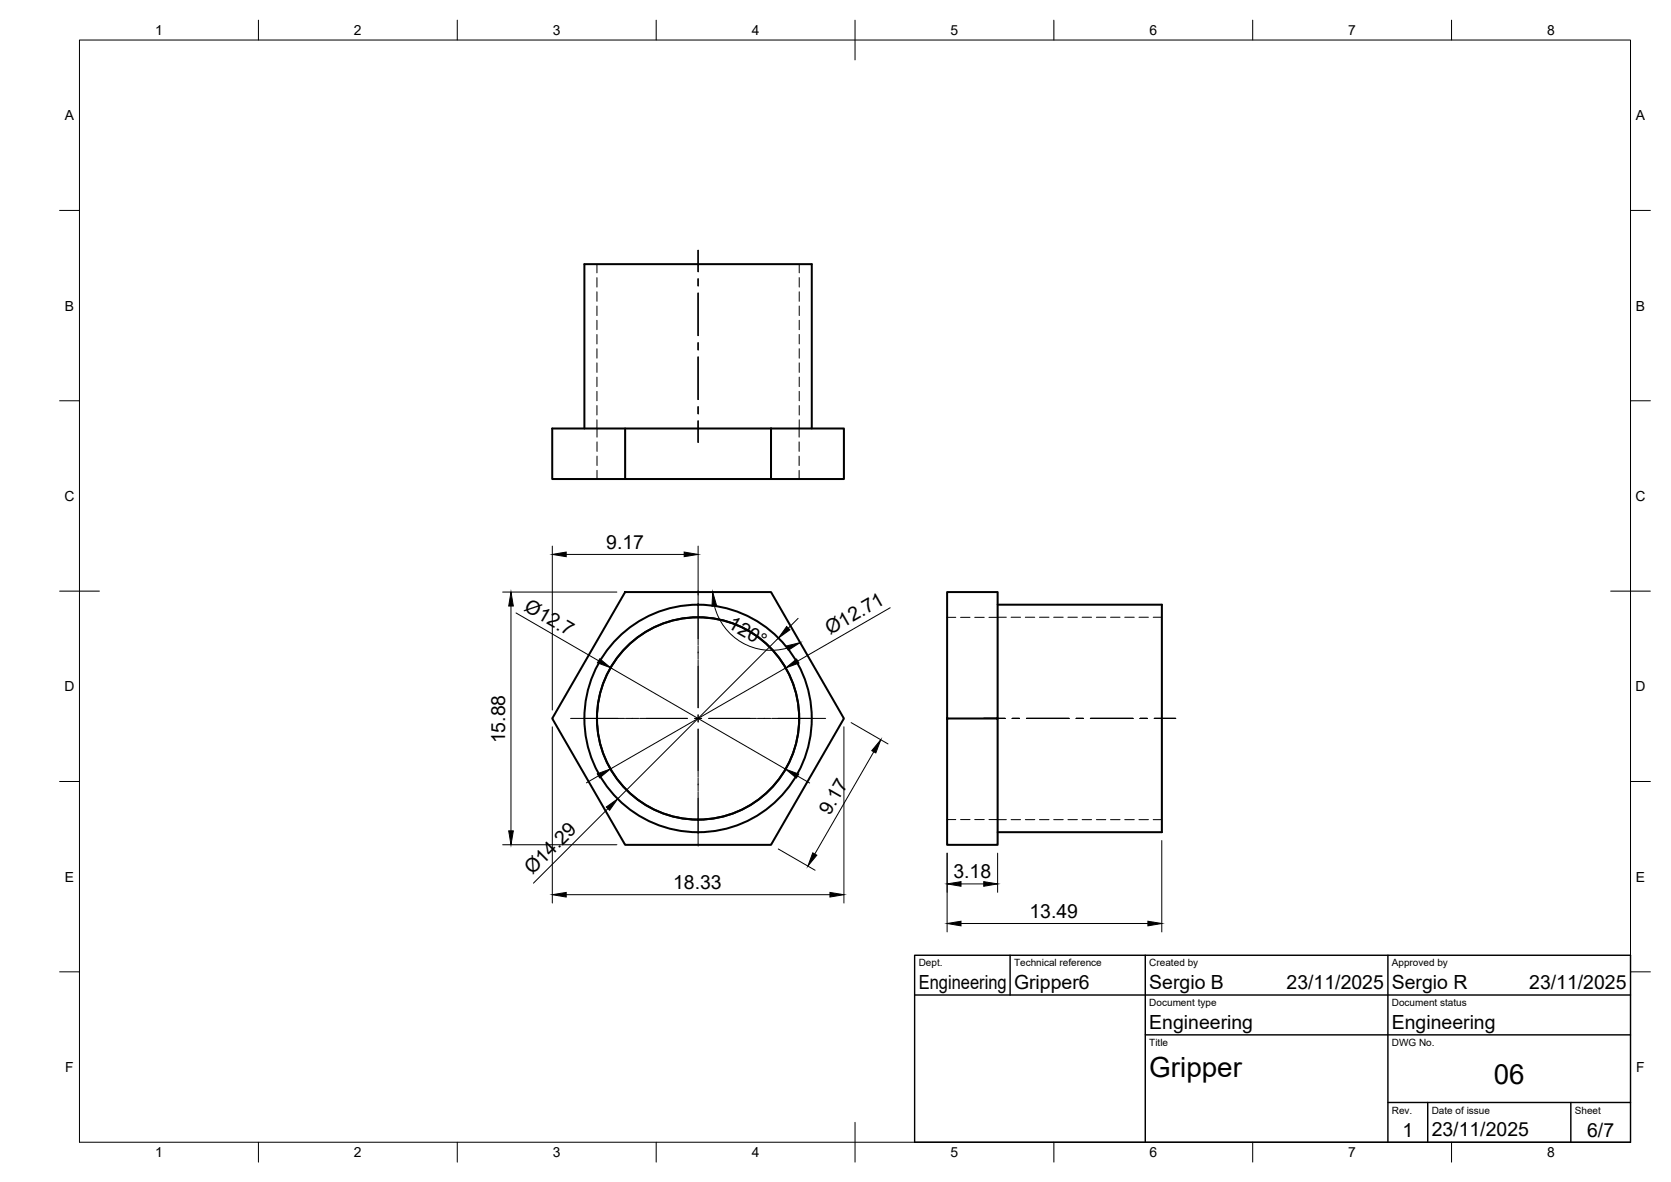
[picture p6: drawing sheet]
<svg xmlns="http://www.w3.org/2000/svg" width="420mm" height="297mm" viewBox="0 0 420 297" stroke-linecap="round" stroke-linejoin="round" font-family="sans-serif">
<!-- layer: Visible -->
<g fill="none" stroke="#000" stroke-width=".51">
<path d="M146.9 107.7v-41.3h57.2v41.3M157.2 107.7v12.7h36.7M193.9 107.7v12.7h18.3v-12.7h-73.3v12.7h18.3M157.2 148.8h36.7l18.3 31.8-18.3 31.7h-36.7l-18.3-31.7zM250.8 152h41.3v57.1h-41.3M238.1 180.6v-31.8h12.7v63.5h-12.7v-31.7h12.7"/>
<circle cx="175.5" cy="180.6" r="28.6"/>
<circle cx="175.5" cy="180.5" r="25.4"/>
</g>
<!-- layer: Hidden -->
<g fill="none" stroke="#000" stroke-width=".25">
<path d="M150.1 66.4v2.2M150.1 69.8v2.3M150.1 73.3v2.4M150.1 76.9v2.4M201 66.4v2.2M201 69.8v2.3M201 73.3v2.4M201 76.9v2.4M150.1 80.5v2.4M150.1 84.1v2.3M150.1 87.6v2.4M150.1 91.2v2.4"/>
<path d="M150.1 94.8v2.4M150.1 98.3v2.4M201 80.5v2.4M201 84.1v2.3M201 87.6v2.4M201 91.2v2.4M201 94.8v2.4M201 98.3v2.4M150.1 101.9v2.4M150.1 105.5v4.4M150.1 111v2.4M150.1 114.6v2.4"/>
<path d="M150.1 118.2v2.2M200.9 111v2.4M200.9 114.6v2.4M200.9 118.2v2.2M201 101.9v2.4M201 105.5l-.1 4.4M238.1 155.1h2.2M241.5 155.1h2.4M245.1 155.1h2.4M253 155.1h-4.3M254.2 155.1h2.4M257.8 155.1h2.4"/>
<path d="M261.4 155.1h2.4M264.9 155.1h2.4M268.5 155.1h2.4M272.1 155.1h2.4M275.7 155.1h2.3M279.2 155.1h2.4M282.8 155.1h2.4M286.4 155.1h2.4M290 155.1h2.1M238.1 206h2.2M241.5 206h2.4M245.1 206h2.4"/>
<path d="M248.7 206h2.1M250.8 206h2.2M254.2 206h2.4M257.8 206h2.4M261.4 206h2.4M264.9 206h2.4M268.5 206h2.4M272.1 206h2.4M275.7 206h2.3M279.2 206h2.4M282.8 206h2.4M286.4 206h2.4"/>
<path d="M290 206h2.1"/>
</g>
<!-- layer: BORDER -->
<g fill="none" stroke="#000" stroke-width=".25">
<path d="M20 10.1h390v276.9h-390zM65 5.1v5M115 5.1v5M165 5.1v5M215 5.1v10M265 5.1v5M315 5.1v5M365 5.1v5M15 52.9h5M410 52.9h5M15 100.7h5M410 100.7h5"/>
<path d="M15 148.6h10M405 148.6h10M15 196.4h5M410 196.4h5M15 244.2h5M410 244.2h5M65 287v5M115 287v5M165 287v5M215 282.1v9.9M265 287v5M315 287v5"/>
<path d="M365 287v5"/>
</g>
<!-- layer: TITLEBLOCK -->
<path d="M230 240.1h180v46.9h-180zM230 250h180M254 240.1v9.9M288 240.1v46.9M349 240.1v46.9M288 260.1h122M349 277.1h61M359 277.1v9.9M395 277.1v9.9" fill="none" stroke="#000" stroke-width=".36"/>
<!-- layer: Smart Centers -->
<g fill="none" stroke="#000" stroke-width=".25">
<path d="M175.5 62.9v5.4M175.5 70.1v1.7M175.5 73.6v10.8M175.5 86.1v1.8M175.5 89.7v10.7M175.5 102.2v1.8M175.5 105.8v5.4M175.5 148.5v13.6M175.5 162.3v3.3M175.5 165.8v12.1M175.5 179.6v1.8M143.5 180.5h13.6"/>
<path d="M157.3 180.5h3.3M160.8 180.5h12M174.6 180.5h1.8M175.5 183.2v12M175.5 195.5v3.3M175.5 199v13.6M178.2 180.5h12M190.4 180.5h3.4M194 180.5h13.6M247.4 180.5h5.3M254.5 180.5h1.8M258.1 180.5h10.7"/>
<path d="M270.6 180.5h1.8M274.2 180.5h10.7M286.7 180.5h1.8M290.2 180.5h5.4"/>
</g>
<!-- layer: FD_Dimensions -->
<g fill="none" stroke="#000" stroke-width=".25">
<path d="M138.9 137.2v41.2M142.4 139.3h29.6M175.5 137.2v12.3M126.4 148.8h28.7M128.5 152.3v56.5M129.8 154l20.7 12.1M179.6 152.2a14.7 14.7 0 0 0 18.4 10.6M200.7 155.4l-2.5 2.5M223.8 152.7l-23.2 13.4M153.5 167.8l44 25.5M195.7 160.3l-40.4 40.5M197.6 167.9l-44.1 25.3"/>
<path d="M138.9 182.7v44.2M150.5 195l-3.1 1.7M200.5 195l3.1 1.8M212.2 182.7v44.2M214 181.6l9.3 5.4M219.7 188.9l-14.8 25.7M126.4 212.3h28.7M152.8 203.2l-18.7 18.7M195.7 213.3l9.3 5.4M238.1 214.4v19.8M250.8 214.4v9.8M292.1 211.2v23"/>
<path d="M142.4 224.8h66.3M241.6 232.1h47M241.6 222.1h5.8"/>
</g>
<g fill="#000" stroke="#000" stroke-width=".25">
<path d="M138.9 139.3l3.5-.6v1.2zM172 138.7l3.5 .6-3.5 .6zM128.5 148.8l.6 3.5h-1.2zM179.2 148.8l1 3.4-1.2 .1zM197.8 157.4l.8 .9-2.9 2zM150.8 165.6l2.7 2.2-3.3-1.2zM197.7 162.3l3.5-.8-3 1.9zM197.6 167.9l2.7-2.3 .6 1zM150.2 194.5l3.3-1.3-2.7 2.3zM197.5 193.3l3.3 1.2-.5 1zM221.5 185.9l-1.3 3.3-1-.6zM127.9 208.8h1.2l-.6 3.5z"/>
<path d="M152.4 202.8l2.9-2-2 2.8zM204.4 214.3l1 .6-2.3 2.7zM138.9 224.8l3.5-.5v1.1zM208.7 224.3l3.5 .5-3.5 .6zM238.1 232.1l3.5-.6v1.2zM238.1 222.1l3.5-.5v1.1zM247.4 221.6l3.4 .5-3.4 .6zM288.6 231.5l3.5 .6-3.5 .6z"/>
</g>
<g font-size="7">
<text x="289" y="270.6">Gripper</text>
<text x="375.6" y="272.3">06</text>
</g>
<g font-size="4.9">
<text x="152.4" y="137.9">9.17</text>
<text x="131.6" y="153.3" transform="rotate(30 131.6 153.3)">Ø12.7</text>
<text x="182.8" y="157.7" transform="rotate(30 182.8 157.7)">120°</text>
<text x="208.7" y="159.6" transform="rotate(-30 208.7 159.6)">Ø12.71</text>
<text x="127" y="186.8" transform="rotate(-90 127 186.8)">15.88</text>
<text x="208.7" y="205.2" transform="rotate(-60 208.7 205.2)">9.17</text>
<text x="133.9" y="220" transform="rotate(-45 133.9 220)">Ø14.29</text>
<text x="239.7" y="220.7">3.18</text>
<text x="169.2" y="223.4">18.33</text>
<text x="258.8" y="230.6">13.49</text>
<text x="231" y="248.5">Engineering</text>
<text x="255" y="248.5">Gripper6</text>
<text x="289" y="248.5">Sergio B</text>
<text x="323.5" y="248.5">23/11/2025</text>
<text x="350" y="248.5">Sergio R</text>
<text x="384.5" y="248.5">23/11/2025</text>
<text x="289" y="258.6">Engineering</text>
<text x="350" y="258.6">Engineering</text>
<text x="352.6" y="285.7">1</text>
<text x="360" y="285.5">23/11/2025</text>
<text x="399.1" y="285.7">6/7</text>
</g>
<g font-size="3.5">
<text x="39" y="8.8">1</text>
<text x="89" y="8.8">2</text>
<text x="139" y="8.8">3</text>
<text x="189" y="8.8">4</text>
<text x="239" y="8.8">5</text>
<text x="289" y="8.8">6</text>
<text x="339" y="8.8">7</text>
<text x="389" y="8.8">8</text>
<text x="16.3" y="30.2">A</text>
<text x="411.3" y="30.2">A</text>
<text x="16.3" y="78">B</text>
<text x="411.3" y="78">B</text>
<text x="16.2" y="125.9">C</text>
<text x="411.2" y="125.9">C</text>
<text x="16.2" y="173.7">D</text>
<text x="411.2" y="173.7">D</text>
<text x="16.3" y="221.6">E</text>
<text x="411.3" y="221.6">E</text>
<text x="16.4" y="269.4">F</text>
<text x="411.4" y="269.4">F</text>
<text x="39" y="290.8">1</text>
<text x="89" y="290.8">2</text>
<text x="139" y="290.8">3</text>
<text x="189" y="290.8">4</text>
<text x="239" y="290.8">5</text>
<text x="289" y="290.8">6</text>
<text x="339" y="290.8">7</text>
<text x="389" y="290.8">8</text>
</g>
<g font-size="2.5">
<text x="231" y="242.9">Dept.</text>
<text x="255" y="242.9">Technical reference</text>
<text x="289" y="242.9">Created by</text>
<text x="350" y="242.9">Approved by</text>
<text x="289" y="252.8">Document type</text>
<text x="350" y="252.8">Document status</text>
<text x="289" y="262.9">Title</text>
<text x="350" y="262.9">DWG No.</text>
<text x="350" y="279.9">Rev.</text>
<text x="360" y="279.9">Date of issue</text>
<text x="396" y="279.9">Sheet</text>
</g>
</svg>
